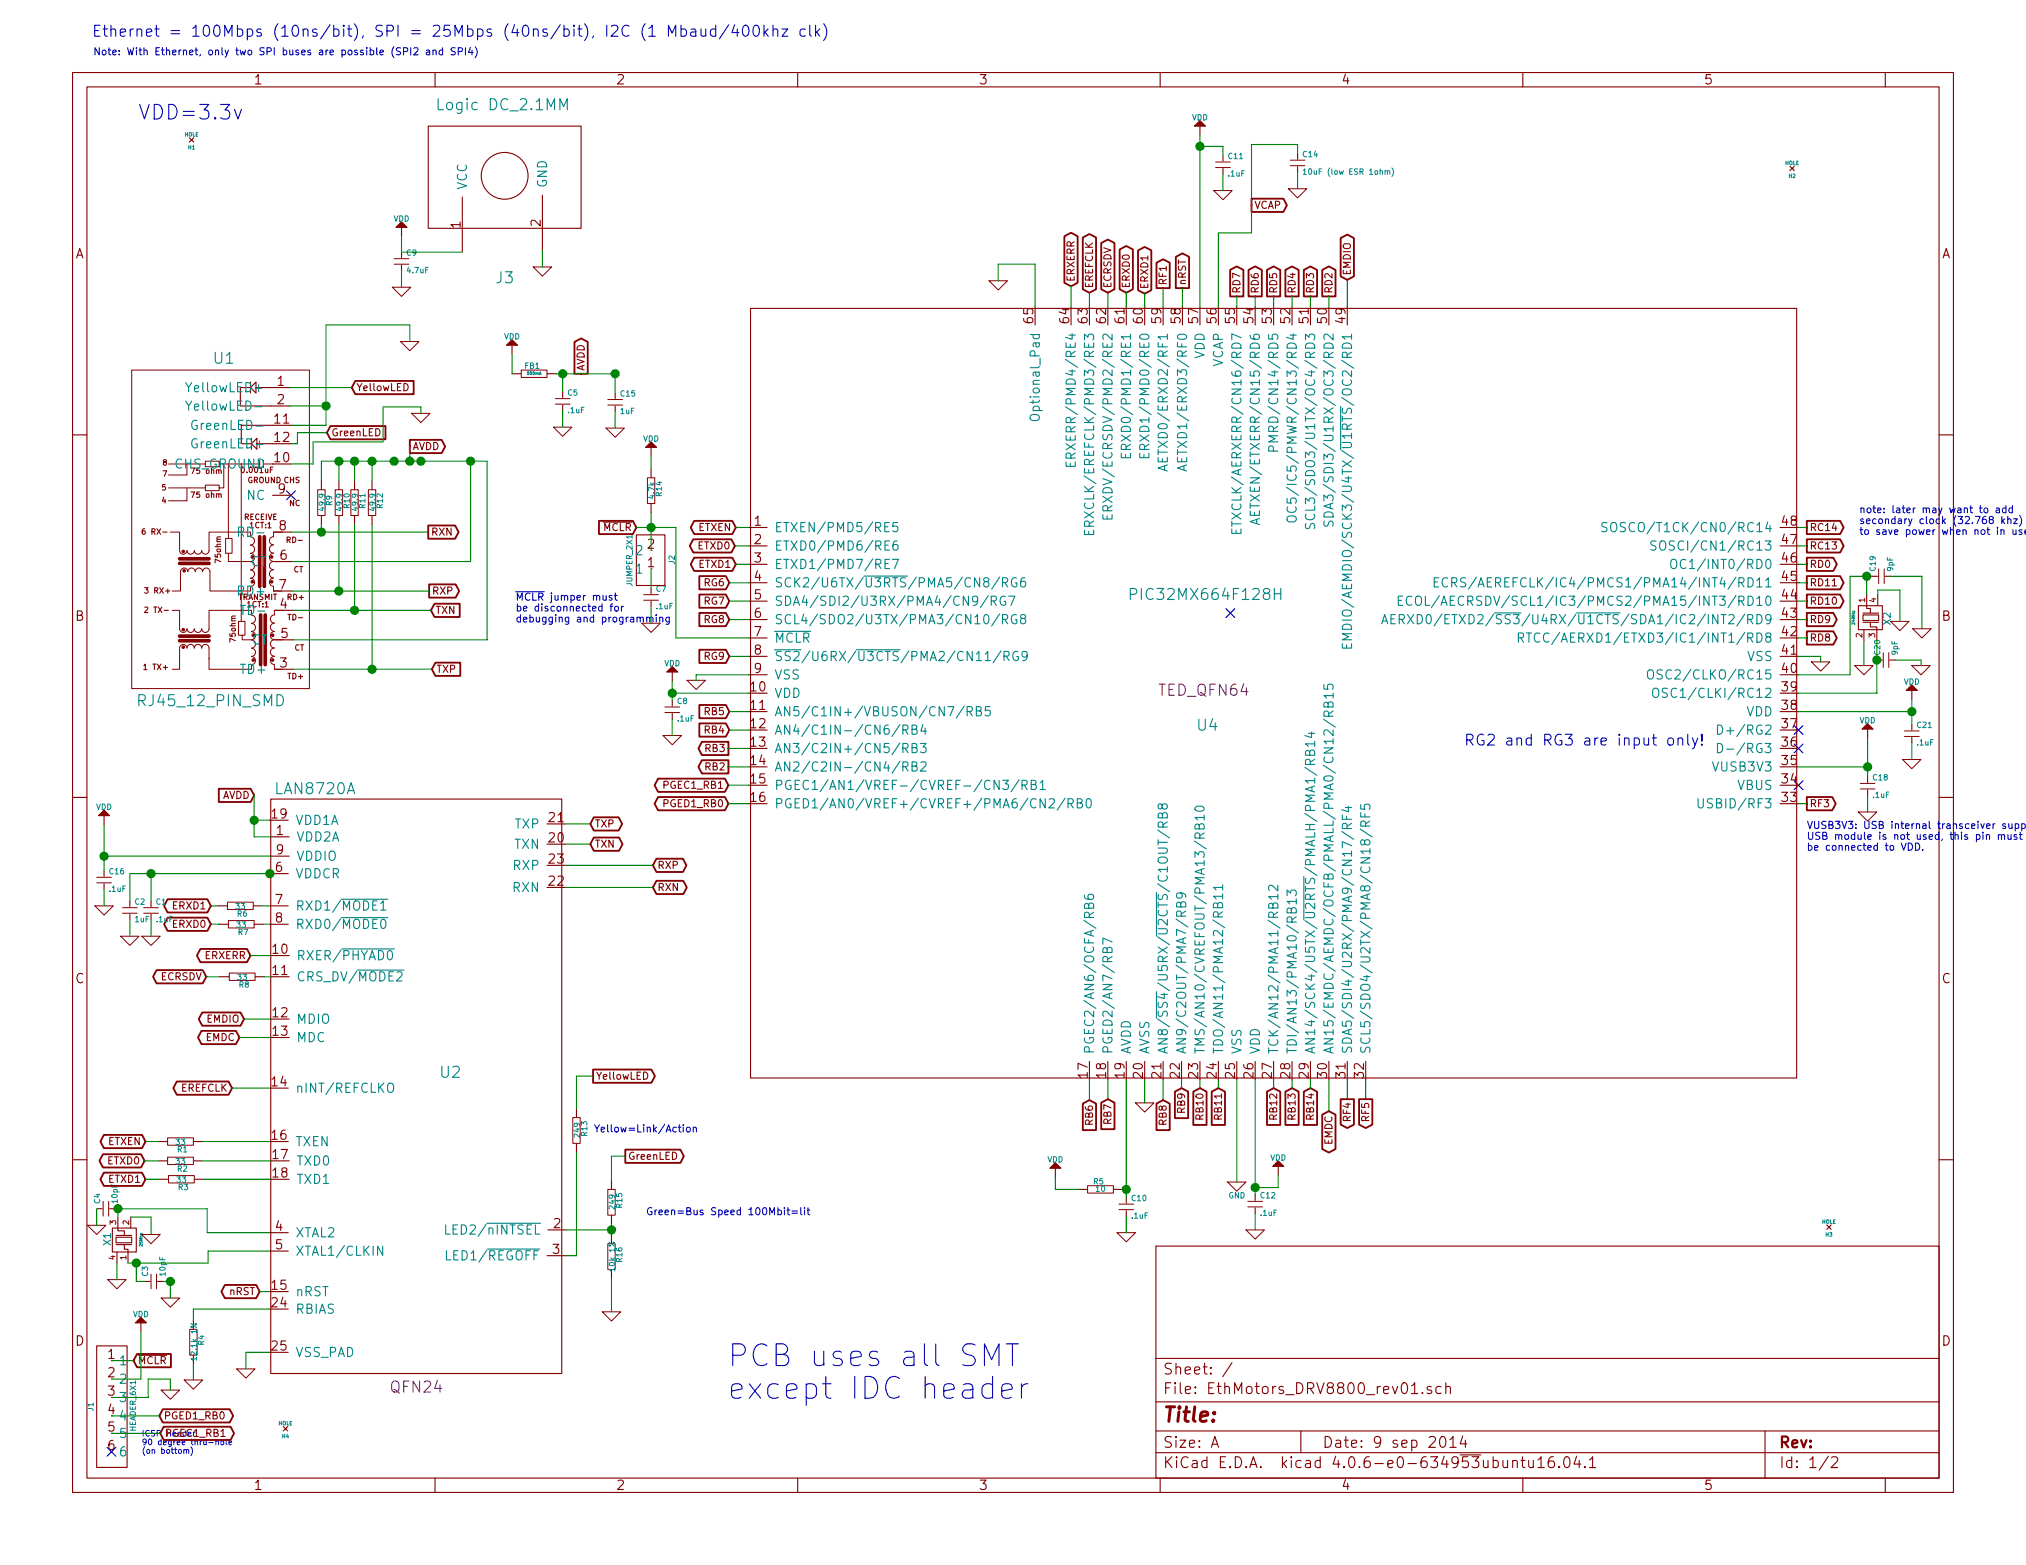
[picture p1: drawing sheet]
EESchema Schematic File Version 2
LIBS:EthMotors_DRV8800_rev01-rescue
LIBS:ted_capacitors
LIBS:ted_connectors
LIBS:TED_led
LIBS:ted_regulators
LIBS:ted_resistors
LIBS:ted_switches
LIBS:TED_transformer
LIBS:ted_transistor
LIBS:TED_zener
LIBS:ted_ic
LIBS:ted_inductors
LIBS:ted_crystals
LIBS:TED_holes
LIBS:power
LIBS:EthMotors_DRV8800_rev01-cache
EELAYER 25 0
EELAYER END
$Descr A 11000 8500
encoding utf-8
Sheet 1 2
Title ""
Date "9 sep 2014"
Rev ""
Comp ""
Comment1 ""
Comment2 ""
Comment3 ""
Comment4 ""
$EndDescr
Text Notes 500  200  0    60   ~ 0
Ethernet = 100Mbps (10ns/bit), SPI = 25Mbps (40ns/bit), I2C (1 Mbaud/400khz clk)
$Comp
L HEADER_6X1 J1
U 1 1
P 605 7640
F 0 "J1" H 605 7530 30  0000 C CNN
F 1 "HEADER_6X1" H 600 7760 30  0000 C CNN
F 2 "" H 605 7640 60  0000 C CNN
F 3 "" H 605 7640 60  0000 C CNN
	1    605  7640
	0    1    1    0   
$EndComp
Text Notes 770  7895 0    31   ~ 0
ICSP Header \n90 degree thru-hole\n(on bottom)
$Comp
L DC_2.1mm J3
U 1 1
P 2740 955
F 0 "J3" H 2740 405 60  0000 C CNN
F 1 "Logic DC_2.1MM" H 2730 1345 60  0000 C CNN
F 2 "TED_DC_2.1mm" H 2740 470 60  0001 C CNN
F 3 "" H 2740 955 60  0000 C CNN
F 4 "Jameco_GCD014A-R_or_Mouser_163_7620-E_or_163-2640-E(SMT)" H 2810 310 60  0001 C CNN "Field4"
	1    2740 955 
	1    0    0    -1  
$EndComp
Text Notes 3950 7600 0    118  ~ 0
PCB uses all SMT\nexcept IDC header
$Comp
L GND #PWR01
U 1 1
P 6715 6420
F 0 "#PWR01" H 6715 6495 30  0001 C CNN
F 1 "GND" H 6715 6350 30  0000 C CNN
F 2 "" H 6715 6420 60  0000 C CNN
F 3 "" H 6715 6420 60  0000 C CNN
	1    6715 6420
	1    0    0    -1  
$EndComp
$Comp
L C(small) C11
U 1 1
P 6640 895
F 0 "C11" H 6665 945 30  0000 L CNN
F 1 ".1uF" H 6665 850 30  0000 L CNN
F 2 "" H 6640 895 60  0000 C CNN
F 3 "" H 6640 895 60  0000 C CNN
	1    6640 895 
	1    0    0    -1  
$EndComp
$Comp
L C(small) C21
U 1 1
P 10380 3985
F 0 "C21" H 10405 4035 30  0000 L CNN
F 1 ".1uF" H 10405 3940 30  0000 L CNN
F 2 "" H 10380 3985 60  0000 C CNN
F 3 "" H 10380 3985 60  0000 C CNN
	1    10380 3985
	1    0    0    -1  
$EndComp
$Comp
L C(small) C12
U 1 1
P 6815 6540
F 0 "C12" H 6840 6590 30  0000 L CNN
F 1 ".1uF" H 6840 6495 30  0000 L CNN
F 2 "" H 6815 6540 60  0000 C CNN
F 3 "" H 6815 6540 60  0000 C CNN
	1    6815 6540
	1    0    0    -1  
$EndComp
$Comp
L C(small) C8
U 1 1
P 3650 3855
F 0 "C8" H 3675 3905 30  0000 L CNN
F 1 ".1uF" H 3675 3810 30  0000 L CNN
F 2 "" H 3650 3855 60  0000 C CNN
F 3 "" H 3650 3855 60  0000 C CNN
	1    3650 3855
	1    0    0    -1  
$EndComp
Text GLabel 1410 7015 0    39   BiDi ~ 0
nRST
$Comp
L C(small) C2
U 1 1
P 705 4945
F 0 "C2" H 730 4995 30  0000 L CNN
F 1 "1uF" H 730 4900 30  0000 L CNN
F 2 "" H 705 4945 60  0000 C CNN
F 3 "" H 705 4945 60  0000 C CNN
	1    705  4945
	1    0    0    -1  
$EndComp
$Comp
L C(small) C16
U 1 1
P 565 4780
F 0 "C16" H 590 4830 30  0000 L CNN
F 1 ".1uF" H 590 4735 30  0000 L CNN
F 2 "" H 565 4780 60  0000 C CNN
F 3 "" H 565 4780 60  0000 C CNN
	1    565  4780
	1    0    0    -1  
$EndComp
$Comp
L C(small) C4
U 1 1
P 575 6565
F 0 "C4" H 600 6615 30  0000 L CNN
F 1 "10pF" H 600 6520 30  0000 L CNN
F 2 "" H 575 6565 60  0000 C CNN
F 3 "" H 575 6565 60  0000 C CNN
	1    575  6565
	0    -1   -1   0   
$EndComp
$Comp
L C(small) C3
U 1 1
P 835 6960
F 0 "C3" H 860 7010 30  0000 L CNN
F 1 "10pF" H 860 6915 30  0000 L CNN
F 2 "" H 835 6960 60  0000 C CNN
F 3 "" H 835 6960 60  0000 C CNN
	1    835  6960
	0    -1   -1   0   
$EndComp
$Comp
L R_small R15
U 1 1
P 3320 6530
F 0 "R15" V 3360 6540 30  0000 C CNN
F 1 "249" V 3320 6530 30  0000 C CNN
F 2 "" H 3320 6530 60  0000 C CNN
F 3 "" H 3320 6530 60  0000 C CNN
	1    3320 6530
	1    0    0    -1  
$EndComp
$Comp
L R_small R13
U 1 1
P 3130 6140
F 0 "R13" V 3170 6150 30  0000 C CNN
F 1 "249" V 3130 6140 30  0000 C CNN
F 2 "" H 3130 6140 60  0000 C CNN
F 3 "" H 3130 6140 60  0000 C CNN
	1    3130 6140
	1    0    0    -1  
$EndComp
$Comp
L R_small R7
U 1 1
P 1310 5020
F 0 "R7" V 1350 5030 30  0000 C CNN
F 1 "33" V 1310 5020 30  0000 C CNN
F 2 "" H 1310 5020 60  0000 C CNN
F 3 "" H 1310 5020 60  0000 C CNN
	1    1310 5020
	0    1    1    0   
$EndComp
$Comp
L R_small R6
U 1 1
P 1305 4920
F 0 "R6" V 1345 4930 30  0000 C CNN
F 1 "33" V 1305 4920 30  0000 C CNN
F 2 "" H 1305 4920 60  0000 C CNN
F 3 "" H 1305 4920 60  0000 C CNN
	1    1305 4920
	0    1    1    0   
$EndComp
Text GLabel 1145 5020 0    39   BiDi ~ 0
ERXD0
Text GLabel 1145 4920 0    39   BiDi ~ 0
ERXD1
Text GLabel 1360 5190 0    39   BiDi ~ 0
ERXERR
$Comp
L R_small R16
U 1 1
P 3320 6825
F 0 "R16" V 3360 6835 30  0000 C CNN
F 1 "10k 1%" V 3320 6825 30  0000 C CNN
F 2 "" H 3320 6825 60  0000 C CNN
F 3 "" H 3320 6825 60  0000 C CNN
	1    3320 6825
	1    0    0    -1  
$EndComp
$Comp
L R_small R4
U 1 1
P 1050 7290
F 0 "R4" V 1090 7300 30  0000 C CNN
F 1 "12.1k 1%" V 1050 7290 30  0000 C CNN
F 2 "" H 1050 7290 60  0000 C CNN
F 3 "" H 1050 7290 60  0000 C CNN
	1    1050 7290
	1    0    0    -1  
$EndComp
$Comp
L ferrite_bead FB1
U 1 1
P 2900 2030
F 0 "FB1" V 2940 2040 30  0000 C CNN
F 1 "500mA" V 2900 2030 16  0000 C CNN
F 2 "" H 2900 2030 60  0000 C CNN
F 3 "" H 2900 2030 60  0000 C CNN
	1    2900 2030
	0    -1   -1   0   
$EndComp
Text GLabel 3545 4700 2    39   BiDi ~ 0
RXP
Text GLabel 3545 4820 2    39   BiDi ~ 0
RXN
Text GLabel 3205 4475 2    39   BiDi ~ 0
TXP
Text GLabel 3205 4585 2    39   BiDi ~ 0
TXN
Text GLabel 2345 3635 2    39   Input ~ 0
TXP
Text GLabel 2340 3315 2    39   Input ~ 0
TXN
Text GLabel 2330 3210 2    39   Output ~ 0
RXP
Text GLabel 2325 2890 2    39   Output ~ 0
RXN
$Comp
L R_small R12
U 1 1
P 2020 2730
F 0 "R12" V 2060 2740 30  0000 C CNN
F 1 "49.9" V 2020 2730 30  0000 C CNN
F 2 "" H 2020 2730 60  0000 C CNN
F 3 "" H 2020 2730 60  0000 C CNN
	1    2020 2730
	1    0    0    -1  
$EndComp
$Comp
L R_small R11
U 1 1
P 1925 2730
F 0 "R11" V 1965 2740 30  0000 C CNN
F 1 "49.9" V 1925 2730 30  0000 C CNN
F 2 "" H 1925 2730 60  0000 C CNN
F 3 "" H 1925 2730 60  0000 C CNN
	1    1925 2730
	1    0    0    -1  
$EndComp
$Comp
L R_small R10
U 1 1
P 1840 2730
F 0 "R10" V 1880 2740 30  0000 C CNN
F 1 "49.9" V 1840 2730 30  0000 C CNN
F 2 "" H 1840 2730 60  0000 C CNN
F 3 "" H 1840 2730 60  0000 C CNN
	1    1840 2730
	1    0    0    -1  
$EndComp
$Comp
L R_small R9
U 1 1
P 1745 2730
F 0 "R9" V 1785 2740 30  0000 C CNN
F 1 "49.9" V 1745 2730 30  0000 C CNN
F 2 "" H 1745 2730 60  0000 C CNN
F 3 "" H 1745 2730 60  0000 C CNN
	1    1745 2730
	1    0    0    -1  
$EndComp
$Comp
L C(small) C5
U 1 1
P 3055 2180
F 0 "C5" H 3080 2230 30  0000 L CNN
F 1 ".1uF" H 3080 2135 30  0000 L CNN
F 2 "" H 3055 2180 60  0000 C CNN
F 3 "" H 3055 2180 60  0000 C CNN
	1    3055 2180
	1    0    0    -1  
$EndComp
Text GLabel 2225 2425 2    39   Output ~ 0
AVDD
$Comp
L R_small R2
U 1 1
P 980 6305
F 0 "R2" V 1020 6315 30  0000 C CNN
F 1 "33" V 980 6305 30  0000 C CNN
F 2 "" H 980 6305 60  0000 C CNN
F 3 "" H 980 6305 60  0000 C CNN
	1    980  6305
	0    1    1    0   
$EndComp
$Comp
L R_small R1
U 1 1
P 980 6200
F 0 "R1" V 1020 6210 30  0000 C CNN
F 1 "33" V 980 6200 30  0000 C CNN
F 2 "" H 980 6200 60  0000 C CNN
F 3 "" H 980 6200 60  0000 C CNN
	1    980  6200
	0    1    1    0   
$EndComp
Text GLabel 785  6305 0    39   BiDi ~ 0
ETXD0
Text GLabel 790  6200 0    39   BiDi ~ 0
ETXEN
$Comp
L R_small R3
U 1 1
P 985 6405
F 0 "R3" V 1025 6415 30  0000 C CNN
F 1 "33" V 985 6405 30  0000 C CNN
F 2 "" H 985 6405 60  0000 C CNN
F 3 "" H 985 6405 60  0000 C CNN
	1    985  6405
	0    1    1    0   
$EndComp
Text GLabel 790  6405 0    39   BiDi ~ 0
ETXD1
Text GLabel 1260 5910 0    39   BiDi ~ 0
EREFCLK
Text GLabel 7215 6035 3    39   BiDi ~ 0
EMDC
Text GLabel 1300 5635 0    39   BiDi ~ 0
EMDC
Text GLabel 7315 1520 1    39   BiDi ~ 0
EMDIO
Text GLabel 1325 5535 0    39   BiDi ~ 0
EMDIO
$Comp
L R_small R8
U 1 1
P 1315 5305
F 0 "R8" V 1355 5315 30  0000 C CNN
F 1 "33" V 1315 5305 30  0000 C CNN
F 2 "" H 1315 5305 60  0000 C CNN
F 3 "" H 1315 5305 60  0000 C CNN
	1    1315 5305
	0    1    1    0   
$EndComp
Text GLabel 1120 5305 0    39   BiDi ~ 0
ECRSDV
Text GLabel 6015 1590 1    39   BiDi ~ 0
ECRSDV
Text GLabel 6115 1590 1    39   BiDi ~ 0
ERXD0
Text GLabel 6215 1595 1    39   BiDi ~ 0
ERXD1
Text GLabel 5815 1555 1    39   BiDi ~ 0
ERXERR
Text GLabel 3990 2965 0    39   BiDi ~ 0
ETXD0
Text GLabel 3995 2865 0    39   BiDi ~ 0
ETXEN
Text GLabel 3995 3065 0    39   BiDi ~ 0
ETXD1
Text GLabel 5915 1590 1    39   BiDi ~ 0
EREFCLK
Text GLabel 6420 1565 1    39   Output ~ 0
nRST
$Comp
L R_small R14
U 1 1
P 3535 2665
F 0 "R14" V 3575 2675 30  0000 C CNN
F 1 "4.7k" V 3535 2665 30  0000 C CNN
F 2 "" H 3535 2665 60  0000 C CNN
F 3 "" H 3535 2665 60  0000 C CNN
	1    3535 2665
	1    0    0    -1  
$EndComp
Text GLabel 3455 2865 0    39   Input ~ 0
~MCLR~
Text GLabel 725  7390 2    39   Input ~ 0
~MCLR~
Text GLabel 3955 4365 0    39   BiDi ~ 0
PGED1_RB0
Text Notes 2600 300  2    39   ~ 0
Note: With Ethernet, only two SPI buses are possible (SPI2 and SPI4)
$Comp
L C(small) C18
U 1 1
P 10140 4270
F 0 "C18" H 10165 4320 30  0000 L CNN
F 1 ".1uF" H 10165 4225 30  0000 L CNN
F 2 "" H 10140 4270 60  0000 C CNN
F 3 "" H 10140 4270 60  0000 C CNN
	1    10140 4270
	1    0    0    -1  
$EndComp
$Comp
L C(small) C19
U 1 1
P 10215 3130
F 0 "C19" H 10240 3180 30  0000 L CNN
F 1 "9pF" H 10240 3085 30  0000 L CNN
F 2 "" H 10215 3130 60  0000 C CNN
F 3 "" H 10215 3130 60  0000 C CNN
	1    10215 3130
	0    -1   -1   0   
$EndComp
$Comp
L C(small) C20
U 1 1
P 10240 3585
F 0 "C20" H 10265 3635 30  0000 L CNN
F 1 "9pF" H 10265 3540 30  0000 L CNN
F 2 "" H 10240 3585 60  0000 C CNN
F 3 "" H 10240 3585 60  0000 C CNN
	1    10240 3585
	0    -1   -1   0   
$EndComp
Text Notes 10095 2905 0    39   ~ 0
note: later may want to add \nsecondary clock (32.768 khz) \nto save power when not in use
$Comp
L C(small) C14
U 1 1
P 7045 885
F 0 "C14" H 7070 935 30  0000 L CNN
F 1 "10uF (low ESR 1ohm)" H 7070 840 30  0000 L CNN
F 2 "" H 7045 885 60  0000 C CNN
F 3 "" H 7045 885 60  0000 C CNN
	1    7045 885 
	1    0    0    -1  
$EndComp
$Comp
L C(small) C9
U 1 1
P 2180 1420
F 0 "C9" H 2205 1470 30  0000 L CNN
F 1 "4.7uF" H 2205 1375 30  0000 L CNN
F 2 "" H 2180 1420 60  0000 C CNN
F 3 "" H 2180 1420 60  0000 C CNN
	1    2180 1420
	1    0    0    -1  
$EndComp
Text Notes 9810 4620 0    39   ~ 0
VUSB3V3: USB internal transceiver supply. If the\nUSB module is not used, this pin must\nbe connected to VDD.
$Comp
L C(small) C10
U 1 1
P 6115 6555
F 0 "C10" H 6140 6605 30  0000 L CNN
F 1 ".1uF" H 6140 6510 30  0000 L CNN
F 2 "" H 6115 6555 60  0000 C CNN
F 3 "" H 6115 6555 60  0000 C CNN
	1    6115 6555
	1    0    0    -1  
$EndComp
NoConn ~ 1580 2690
NoConn ~ 605  7885
Text GLabel 3955 4065 0    39   Output ~ 0
RB3
Text GLabel 3960 3965 0    39   Input ~ 0
RB4
Text GLabel 6315 5975 3    39   Input ~ 0
RB8
Text GLabel 6015 5970 3    39   Input ~ 0
RB7
Text GLabel 5915 5975 3    39   Input ~ 0
RB6
Text GLabel 9810 3365 2    39   Output ~ 0
RD9
Text GLabel 1910 2105 2    39   Input ~ 0
YellowLED
Text GLabel 1775 2350 2    39   Input ~ 0
GreenLED
Text GLabel 3220 5845 2    39   Output ~ 0
YellowLED
Text GLabel 3395 6280 2    39   Output ~ 0
GreenLED
Text Notes 3790 6150 2    39   ~ 0
Yellow=Link/Action
Text Notes 4400 6600 2    39   ~ 0
Green=Bus Speed 100Mbit=lit
Text GLabel 9810 3265 2    39   Output ~ 0
RD10
Text GLabel 7215 1610 1    39   Output ~ 0
RD2
Text GLabel 7115 1610 1    39   Output ~ 0
RD3
NoConn ~ 9765 4265
$Comp
L RJ45_12_PIN_SMD U1
U 1 1
P 1210 3050
F 0 "U1" H 1205 1950 60  0000 C CNN
F 1 "RJ45_12_PIN_SMD" H 1275 3810 60  0000 C CNN
F 2 "" H 1210 3050 60  0000 C CNN
F 3 "" H 1210 3050 60  0000 C CNN
	1    1210 3050
	-1   0    0    1   
$EndComp
$Comp
L C(small) C15
U 1 1
P 3340 2185
F 0 "C15" H 3365 2235 30  0000 L CNN
F 1 "1uF" H 3365 2140 30  0000 L CNN
F 2 "" H 3340 2185 60  0000 C CNN
F 3 "" H 3340 2185 60  0000 C CNN
	1    3340 2185
	1    0    0    -1  
$EndComp
Text GLabel 1380 4320 0    39   Input ~ 0
AVDD
$Comp
L C(small) C1
U 1 1
P 820 4945
F 0 "C1" H 845 4995 30  0000 L CNN
F 1 ".1uF" H 845 4900 30  0000 L CNN
F 2 "" H 820 4945 60  0000 C CNN
F 3 "" H 820 4945 60  0000 C CNN
	1    820  4945
	1    0    0    -1  
$EndComp
NoConn ~ 6680 3330
$Comp
L PIC32MX664F128H U4
U 1 1
P 6565 3615
F 0 "U4" H 6555 3295 60  0000 C CNN
F 1 "PIC32MX664F128H" H 6545 4005 60  0000 C CNN
F 2 "TED_QFN64" H 6535 3485 60  0000 C CNN
F 3 "" H 6565 3615 60  0000 C CNN
	1    6565 3615
	1    0    0    -1  
$EndComp
$Comp
L HOLE H1
U 1 1
P 1040 760
F 0 "H1" H 1040 720 20  0000 C CNN
F 1 "HOLE" H 1040 790 20  0000 C CNN
F 2 "" H 1040 760 60  0000 C CNN
F 3 "" H 1040 760 60  0000 C CNN
	1    1040 760 
	1    0    0    -1  
$EndComp
$Comp
L HOLE H2
U 1 1
P 9730 915
F 0 "H2" H 9730 875 20  0000 C CNN
F 1 "HOLE" H 9730 945 20  0000 C CNN
F 2 "" H 9730 915 60  0000 C CNN
F 3 "" H 9730 915 60  0000 C CNN
	1    9730 915 
	1    0    0    -1  
$EndComp
$Comp
L HOLE H4
U 1 1
P 1550 7760
F 0 "H4" H 1550 7720 20  0000 C CNN
F 1 "HOLE" H 1550 7790 20  0000 C CNN
F 2 "" H 1550 7760 60  0000 C CNN
F 3 "" H 1550 7760 60  0000 C CNN
	1    1550 7760
	1    0    0    -1  
$EndComp
$Sheet
S 11305 -20  1050 900 
U 53653CA6
F0 "EthAccellTouch_rev01_page2" 50
F1 "EthAccellTouch_rev01_page2.sch" 50
$EndSheet
Text GLabel 7415 5970 3    39   Output ~ 0
RF5
Text Notes 750  650  0    79   ~ 0
VDD=3.3v
Text GLabel 9810 3165 2    39   Output ~ 0
RD11
Text GLabel 9810 3465 2    39   Output ~ 0
RD8
Text GLabel 9810 4365 2    39   Output ~ 0
RF3
Text GLabel 7015 5910 3    39   Input ~ 0
RB13
Text GLabel 7115 5910 3    39   Input ~ 0
RB14
Text GLabel 7015 1610 1    39   Output ~ 0
RD4
Text GLabel 6915 1610 1    39   Output ~ 0
RD5
Text GLabel 6815 1610 1    39   Output ~ 0
RD6
Text GLabel 6715 1610 1    39   Output ~ 0
RD7
Text GLabel 865  7690 2    39   BiDi ~ 0
PGED1_RB0
Text GLabel 870  7785 2    39   BiDi ~ 0
PGEC1_RB1
$Comp
L CRYSTAL_W_2GND X2
U 1 1
P 10155 3355
F 0 "X2" H 10160 3450 39  0000 C CNN
F 1 "24MHz" H 10155 3265 16  0000 C CNN
F 2 "" H 10155 3355 60  0000 C CNN
F 3 "" H 10155 3355 60  0000 C CNN
	1    10155 3355
	0    1    1    0   
$EndComp
$Comp
L CRYSTAL_W_2GND X1
U 1 1
P 675 6735
F 0 "X1" H 680 6830 39  0000 C CNN
F 1 "25Mhz" H 675 6645 16  0000 C CNN
F 2 "" H 675 6735 60  0000 C CNN
F 3 "" H 675 6735 60  0000 C CNN
	1    675  6735
	0    -1   -1   0   
$EndComp
Text GLabel 6795 1115 2    39   Output ~ 0
VCAP
Text Notes 7950 4050 0    59   ~ 0
RG2 and RG3 are input only!
NoConn ~ 9765 3965
NoConn ~ 9765 4065
Text GLabel 6515 5910 3    39   Input ~ 0
RB10
Text GLabel 6615 5910 3    39   Input ~ 0
RB11
Text GLabel 6415 5910 3    39   Input ~ 0
RB9
Text GLabel 6915 5910 3    39   Input ~ 0
RB12
Text GLabel 3955 4265 0    39   BiDi ~ 0
PGEC1_RB1
Text GLabel 3960 3865 0    39   Input ~ 0
RB5
$Comp
L R_small R5
U 1 1
P 5975 6460
F 0 "R5" V 6015 6470 30  0000 C CNN
F 1 "10" V 5975 6460 30  0000 C CNN
F 2 "" H 5975 6460 60  0000 C CNN
F 3 "" H 5975 6460 60  0000 C CNN
	1    5975 6460
	0    -1   -1   0   
$EndComp
Text Notes 2800 3380 0    39   ~ 0
~MCLR~ jumper must \nbe disconnected for \ndebugging and programming
$Comp
L C(small) C7
U 1 1
P 3535 3245
F 0 "C7" H 3560 3295 30  0000 L CNN
F 1 ".1uF" H 3560 3200 30  0000 L CNN
F 2 "" H 3535 3245 60  0000 C CNN
F 3 "" H 3535 3245 60  0000 C CNN
	1    3535 3245
	1    0    0    -1  
$EndComp
$Comp
L JUMPER_2X1 J2
U 1 1
P 3535 3040
F 0 "J2" H 3535 2930 30  0000 C CNN
F 1 "JUMPER_2X1" H 3530 3160 30  0000 C CNN
F 2 "" H 3535 3040 60  0000 C CNN
F 3 "" H 3535 3040 60  0000 C CNN
	1    3535 3040
	0    -1   -1   0   
$EndComp
Text GLabel 7315 5970 3    39   Output ~ 0
RF4
Text GLabel 6315 1565 1    39   Output ~ 0
RF1
Text GLabel 9810 3065 2    39   Output ~ 0
RD0
Text GLabel 9810 2965 2    39   Output ~ 0
RC13
Text GLabel 9810 2865 2    39   Output ~ 0
RC14
Text GLabel 3955 4165 0    39   Output ~ 0
RB2
Text GLabel 3960 3265 0    39   Input ~ 0
RG7
Text GLabel 3960 3165 0    39   Input ~ 0
RG6
Text GLabel 3960 3365 0    39   Input ~ 0
RG8
Text GLabel 3960 3565 0    39   Input ~ 0
RG9
$Comp
L GND #PWR02
U 1 1
P 7045 1025
F 0 "#PWR02" H 7045 1025 30  0001 C CNN
F 1 "GND" H 7045 955 30  0001 C CNN
F 2 "" H 7045 1025 60  0000 C CNN
F 3 "" H 7045 1025 60  0000 C CNN
	1    7045 1025
	1    0    0    -1  
$EndComp
$Comp
L GND #PWR03
U 1 1
P 6640 1035
F 0 "#PWR03" H 6640 1035 30  0001 C CNN
F 1 "GND" H 6640 965 30  0001 C CNN
F 2 "" H 6640 1035 60  0000 C CNN
F 3 "" H 6640 1035 60  0000 C CNN
	1    6640 1035
	1    0    0    -1  
$EndComp
$Comp
L GND #PWR04
U 1 1
P 5420 1525
F 0 "#PWR04" H 5420 1525 30  0001 C CNN
F 1 "GND" H 5420 1455 30  0001 C CNN
F 2 "" H 5420 1525 60  0000 C CNN
F 3 "" H 5420 1525 60  0000 C CNN
	1    5420 1525
	1    0    0    -1  
$EndComp
$Comp
L GND #PWR05
U 1 1
P 10140 4410
F 0 "#PWR05" H 10140 4410 30  0001 C CNN
F 1 "GND" H 10140 4340 30  0001 C CNN
F 2 "" H 10140 4410 60  0000 C CNN
F 3 "" H 10140 4410 60  0000 C CNN
	1    10140 4410
	1    0    0    -1  
$EndComp
$Comp
L GND #PWR06
U 1 1
P 3340 2325
F 0 "#PWR06" H 3340 2325 30  0001 C CNN
F 1 "GND" H 3340 2255 30  0001 C CNN
F 2 "" H 3340 2325 60  0000 C CNN
F 3 "" H 3340 2325 60  0000 C CNN
	1    3340 2325
	1    0    0    -1  
$EndComp
$Comp
L GND #PWR07
U 1 1
P 3055 2320
F 0 "#PWR07" H 3055 2320 30  0001 C CNN
F 1 "GND" H 3055 2250 30  0001 C CNN
F 2 "" H 3055 2320 60  0000 C CNN
F 3 "" H 3055 2320 60  0000 C CNN
	1    3055 2320
	1    0    0    -1  
$EndComp
$Comp
L GND #PWR08
U 1 1
P 2945 1450
F 0 "#PWR08" H 2945 1450 30  0001 C CNN
F 1 "GND" H 2945 1380 30  0001 C CNN
F 2 "" H 2945 1450 60  0000 C CNN
F 3 "" H 2945 1450 60  0000 C CNN
	1    2945 1450
	1    0    0    -1  
$EndComp
$Comp
L GND #PWR09
U 1 1
P 2180 1560
F 0 "#PWR09" H 2180 1560 30  0001 C CNN
F 1 "GND" H 2180 1490 30  0001 C CNN
F 2 "" H 2180 1560 60  0000 C CNN
F 3 "" H 2180 1560 60  0000 C CNN
	1    2180 1560
	1    0    0    -1  
$EndComp
$Comp
L GND #PWR010
U 1 1
P 2225 1855
F 0 "#PWR010" H 2225 1855 30  0001 C CNN
F 1 "GND" H 2225 1785 30  0001 C CNN
F 2 "" H 2225 1855 60  0000 C CNN
F 3 "" H 2225 1855 60  0000 C CNN
	1    2225 1855
	1    0    0    -1  
$EndComp
$Comp
L GND #PWR011
U 1 1
P 3780 3695
F 0 "#PWR011" H 3780 3695 30  0001 C CNN
F 1 "GND" H 3780 3625 30  0001 C CNN
F 2 "" H 3780 3695 60  0000 C CNN
F 3 "" H 3780 3695 60  0000 C CNN
	1    3780 3695
	1    0    0    -1  
$EndComp
$Comp
L GND #PWR012
U 1 1
P 3650 3995
F 0 "#PWR012" H 3650 3995 30  0001 C CNN
F 1 "GND" H 3650 3925 30  0001 C CNN
F 2 "" H 3650 3995 60  0000 C CNN
F 3 "" H 3650 3995 60  0000 C CNN
	1    3650 3995
	1    0    0    -1  
$EndComp
$Comp
L GND #PWR013
U 1 1
P 3535 3385
F 0 "#PWR013" H 3535 3385 30  0001 C CNN
F 1 "GND" H 3535 3315 30  0001 C CNN
F 2 "" H 3535 3385 60  0000 C CNN
F 3 "" H 3535 3385 60  0000 C CNN
	1    3535 3385
	1    0    0    -1  
$EndComp
$Comp
L GND #PWR014
U 1 1
P 2285 2245
F 0 "#PWR014" H 2285 2245 30  0001 C CNN
F 1 "GND" H 2285 2175 30  0001 C CNN
F 2 "" H 2285 2245 60  0000 C CNN
F 3 "" H 2285 2245 60  0000 C CNN
	1    2285 2245
	1    0    0    -1  
$EndComp
$Comp
L GND #PWR015
U 1 1
P 565 4920
F 0 "#PWR015" H 565 4920 30  0001 C CNN
F 1 "GND" H 565 4850 30  0001 C CNN
F 2 "" H 565 4920 60  0000 C CNN
F 3 "" H 565 4920 60  0000 C CNN
	1    565  4920
	1    0    0    -1  
$EndComp
$Comp
L GND #PWR016
U 1 1
P 705 5085
F 0 "#PWR016" H 705 5085 30  0001 C CNN
F 1 "GND" H 705 5015 30  0001 C CNN
F 2 "" H 705 5085 60  0000 C CNN
F 3 "" H 705 5085 60  0000 C CNN
	1    705  5085
	1    0    0    -1  
$EndComp
$Comp
L GND #PWR017
U 1 1
P 820 5085
F 0 "#PWR017" H 820 5085 30  0001 C CNN
F 1 "GND" H 820 5015 30  0001 C CNN
F 2 "" H 820 5085 60  0000 C CNN
F 3 "" H 820 5085 60  0000 C CNN
	1    820  5085
	1    0    0    -1  
$EndComp
$Comp
L GND #PWR018
U 1 1
P 525 6655
F 0 "#PWR018" H 525 6655 30  0001 C CNN
F 1 "GND" H 525 6585 30  0001 C CNN
F 2 "" H 525 6655 60  0000 C CNN
F 3 "" H 525 6655 60  0000 C CNN
	1    525  6655
	1    0    0    -1  
$EndComp
$Comp
L GND #PWR019
U 1 1
P 820 6705
F 0 "#PWR019" H 820 6705 30  0001 C CNN
F 1 "GND" H 820 6635 30  0001 C CNN
F 2 "" H 820 6705 60  0000 C CNN
F 3 "" H 820 6705 60  0000 C CNN
	1    820  6705
	1    0    0    -1  
$EndComp
$Comp
L GND #PWR020
U 1 1
P 635 6950
F 0 "#PWR020" H 635 6950 30  0001 C CNN
F 1 "GND" H 635 6880 30  0001 C CNN
F 2 "" H 635 6950 60  0000 C CNN
F 3 "" H 635 6950 60  0000 C CNN
	1    635  6950
	1    0    0    -1  
$EndComp
$Comp
L GND #PWR021
U 1 1
P 925 7050
F 0 "#PWR021" H 925 7050 30  0001 C CNN
F 1 "GND" H 925 6980 30  0001 C CNN
F 2 "" H 925 7050 60  0000 C CNN
F 3 "" H 925 7050 60  0000 C CNN
	1    925  7050
	1    0    0    -1  
$EndComp
$Comp
L GND #PWR022
U 1 1
P 1335 7435
F 0 "#PWR022" H 1335 7435 30  0001 C CNN
F 1 "GND" H 1335 7365 30  0001 C CNN
F 2 "" H 1335 7435 60  0000 C CNN
F 3 "" H 1335 7435 60  0000 C CNN
	1    1335 7435
	1    0    0    -1  
$EndComp
$Comp
L GND #PWR023
U 1 1
P 1050 7495
F 0 "#PWR023" H 1050 7495 30  0001 C CNN
F 1 "GND" H 1050 7425 30  0001 C CNN
F 2 "" H 1050 7495 60  0000 C CNN
F 3 "" H 1050 7495 60  0000 C CNN
	1    1050 7495
	1    0    0    -1  
$EndComp
$Comp
L GND #PWR024
U 1 1
P 925 7550
F 0 "#PWR024" H 925 7550 30  0001 C CNN
F 1 "GND" H 925 7480 30  0001 C CNN
F 2 "" H 925 7550 60  0000 C CNN
F 3 "" H 925 7550 60  0000 C CNN
	1    925  7550
	1    0    0    -1  
$EndComp
$Comp
L GND #PWR025
U 1 1
P 3320 7125
F 0 "#PWR025" H 3320 7125 30  0001 C CNN
F 1 "GND" H 3320 7055 30  0001 C CNN
F 2 "" H 3320 7125 60  0000 C CNN
F 3 "" H 3320 7125 60  0000 C CNN
	1    3320 7125
	1    0    0    -1  
$EndComp
$Comp
L GND #PWR026
U 1 1
P 6115 6695
F 0 "#PWR026" H 6115 6695 30  0001 C CNN
F 1 "GND" H 6115 6625 30  0001 C CNN
F 2 "" H 6115 6695 60  0000 C CNN
F 3 "" H 6115 6695 60  0000 C CNN
	1    6115 6695
	1    0    0    -1  
$EndComp
$Comp
L GND #PWR027
U 1 1
P 6815 6680
F 0 "#PWR027" H 6815 6680 30  0001 C CNN
F 1 "GND" H 6815 6610 30  0001 C CNN
F 2 "" H 6815 6680 60  0000 C CNN
F 3 "" H 6815 6680 60  0000 C CNN
	1    6815 6680
	1    0    0    -1  
$EndComp
$Comp
L GND #PWR028
U 1 1
P 6215 5990
F 0 "#PWR028" H 6215 5990 30  0001 C CNN
F 1 "GND" H 6215 5920 30  0001 C CNN
F 2 "" H 6215 5990 60  0000 C CNN
F 3 "" H 6215 5990 60  0000 C CNN
	1    6215 5990
	1    0    0    -1  
$EndComp
$Comp
L GND #PWR029
U 1 1
P 10380 4125
F 0 "#PWR029" H 10380 4125 30  0001 C CNN
F 1 "GND" H 10380 4055 30  0001 C CNN
F 2 "" H 10380 4125 60  0000 C CNN
F 3 "" H 10380 4125 60  0000 C CNN
	1    10380 4125
	1    0    0    -1  
$EndComp
$Comp
L GND #PWR030
U 1 1
P 9885 3595
F 0 "#PWR030" H 9885 3595 30  0001 C CNN
F 1 "GND" H 9885 3525 30  0001 C CNN
F 2 "" H 9885 3595 60  0000 C CNN
F 3 "" H 9885 3595 60  0000 C CNN
	1    9885 3595
	1    0    0    -1  
$EndComp
$Comp
L GND #PWR031
U 1 1
P 10120 3615
F 0 "#PWR031" H 10120 3615 30  0001 C CNN
F 1 "GND" H 10120 3545 30  0001 C CNN
F 2 "" H 10120 3615 60  0000 C CNN
F 3 "" H 10120 3615 60  0000 C CNN
	1    10120 3615
	1    0    0    -1  
$EndComp
$Comp
L GND #PWR032
U 1 1
P 10430 3615
F 0 "#PWR032" H 10430 3615 30  0001 C CNN
F 1 "GND" H 10430 3545 30  0001 C CNN
F 2 "" H 10430 3615 60  0000 C CNN
F 3 "" H 10430 3615 60  0000 C CNN
	1    10430 3615
	1    0    0    -1  
$EndComp
$Comp
L GND #PWR033
U 1 1
P 10435 3415
F 0 "#PWR033" H 10435 3415 30  0001 C CNN
F 1 "GND" H 10435 3345 30  0001 C CNN
F 2 "" H 10435 3415 60  0000 C CNN
F 3 "" H 10435 3415 60  0000 C CNN
	1    10435 3415
	1    0    0    -1  
$EndComp
$Comp
L GND #PWR034
U 1 1
P 10315 3375
F 0 "#PWR034" H 10315 3375 30  0001 C CNN
F 1 "GND" H 10315 3305 30  0001 C CNN
F 2 "" H 10315 3375 60  0000 C CNN
F 3 "" H 10315 3375 60  0000 C CNN
	1    10315 3375
	1    0    0    -1  
$EndComp
Text GLabel 3155 2030 1    39   Output ~ 0
AVDD
$Comp
L LAN8720A U2
U 1 1
P 2260 5980
F 0 "U2" H 2445 6140 60  0000 C CNN
F 1 "LAN8720A" H 1710 7680 60  0000 C CNN
F 2 "QFN24" H 2260 4430 60  0000 C CNN
F 3 "" H -330 5180 60  0000 C CNN
	1    2260 5980
	1    0    0    -1  
$EndComp
$Comp
L VDD #PWR035
U 1 1
P 2180 1285
F 0 "#PWR035" H 2180 1235 20  0001 C CNN
F 1 "VDD" H 2180 1385 30  0000 C CNN
F 2 "~" H 2180 1285 60  0000 C CNN
F 3 "~" H 2180 1285 60  0000 C CNN
	1    2180 1285
	1    0    0    -1  
$EndComp
$Comp
L VDD #PWR036
U 1 1
P 2780 1925
F 0 "#PWR036" H 2780 1875 20  0001 C CNN
F 1 "VDD" H 2780 2025 30  0000 C CNN
F 2 "~" H 2780 1925 60  0000 C CNN
F 3 "~" H 2780 1925 60  0000 C CNN
	1    2780 1925
	1    0    0    -1  
$EndComp
$Comp
L VDD #PWR037
U 1 1
P 3535 2480
F 0 "#PWR037" H 3535 2430 20  0001 C CNN
F 1 "VDD" H 3535 2580 30  0000 C CNN
F 2 "~" H 3535 2480 60  0000 C CNN
F 3 "~" H 3535 2480 60  0000 C CNN
	1    3535 2480
	1    0    0    -1  
$EndComp
$Comp
L VDD #PWR038
U 1 1
P 3650 3700
F 0 "#PWR038" H 3650 3650 20  0001 C CNN
F 1 "VDD" H 3650 3800 30  0000 C CNN
F 2 "~" H 3650 3700 60  0000 C CNN
F 3 "~" H 3650 3700 60  0000 C CNN
	1    3650 3700
	1    0    0    -1  
$EndComp
$Comp
L VDD #PWR039
U 1 1
P 565 4480
F 0 "#PWR039" H 565 4430 20  0001 C CNN
F 1 "VDD" H 565 4580 30  0000 C CNN
F 2 "~" H 565 4480 60  0000 C CNN
F 3 "~" H 565 4480 60  0000 C CNN
	1    565  4480
	1    0    0    -1  
$EndComp
$Comp
L VDD #PWR040
U 1 1
P 765 7235
F 0 "#PWR040" H 765 7185 20  0001 C CNN
F 1 "VDD" H 765 7335 30  0000 C CNN
F 2 "~" H 765 7235 60  0000 C CNN
F 3 "~" H 765 7235 60  0000 C CNN
	1    765  7235
	1    0    0    -1  
$EndComp
$Comp
L VDD #PWR041
U 1 1
P 5730 6395
F 0 "#PWR041" H 5730 6345 20  0001 C CNN
F 1 "VDD" H 5730 6495 30  0000 C CNN
F 2 "~" H 5730 6395 60  0000 C CNN
F 3 "~" H 5730 6395 60  0000 C CNN
	1    5730 6395
	1    0    0    -1  
$EndComp
$Comp
L VDD #PWR042
U 1 1
P 6940 6385
F 0 "#PWR042" H 6940 6335 20  0001 C CNN
F 1 "VDD" H 6940 6485 30  0000 C CNN
F 2 "~" H 6940 6385 60  0000 C CNN
F 3 "~" H 6940 6385 60  0000 C CNN
	1    6940 6385
	1    0    0    -1  
$EndComp
$Comp
L VDD #PWR043
U 1 1
P 6515 735
F 0 "#PWR043" H 6515 685 20  0001 C CNN
F 1 "VDD" H 6515 835 30  0000 C CNN
F 2 "~" H 6515 735 60  0000 C CNN
F 3 "~" H 6515 735 60  0000 C CNN
	1    6515 735 
	1    0    0    -1  
$EndComp
$Comp
L VDD #PWR044
U 1 1
P 10380 3800
F 0 "#PWR044" H 10380 3750 20  0001 C CNN
F 1 "VDD" H 10380 3900 30  0000 C CNN
F 2 "~" H 10380 3800 60  0000 C CNN
F 3 "~" H 10380 3800 60  0000 C CNN
	1    10380 3800
	1    0    0    -1  
$EndComp
$Comp
L VDD #PWR045
U 1 1
P 10140 4010
F 0 "#PWR045" H 10140 3960 20  0001 C CNN
F 1 "VDD" H 10140 4110 30  0000 C CNN
F 2 "~" H 10140 4010 60  0000 C CNN
F 3 "~" H 10140 4010 60  0000 C CNN
	1    10140 4010
	1    0    0    -1  
$EndComp
Wire Wire Line
	4065 3965 3960 3965
Wire Wire Line
	6315 5865 6315 5975
Wire Wire Line
	4065 4065 3955 4065
Wire Wire Line
	2945 1360 2945 1450
Wire Wire Line
	605  7690 865  7690
Wire Wire Line
	2285 2210 2080 2210
Wire Wire Line
	2285 2210 2285 2245
Wire Wire Line
	6115 6605 6115 6695
Wire Wire Line
	6115 5865 6115 6505
Wire Wire Line
	5730 6460 5730 6395
Wire Wire Line
	5855 6460 5730 6460
Wire Wire Line
	6215 5865 6215 5990
Wire Wire Line
	2180 1470 2180 1560
Wire Wire Line
	6795 1265 6795 785 
Wire Wire Line
	6615 1265 6795 1265
Wire Wire Line
	6615 1665 6615 1265
Wire Wire Line
	7045 785  7045 835 
Wire Wire Line
	7045 935  7045 1025
Wire Wire Line
	6795 785  7045 785 
Wire Wire Line
	9885 3565 9885 3595
Wire Wire Line
	10045 3665 9765 3665
Wire Wire Line
	10045 3130 10045 3665
Connection ~ 10190 3585
Wire Wire Line
	10190 3765 9765 3765
Wire Wire Line
	10435 3130 10435 3415
Wire Wire Line
	10190 3480 10190 3765
Wire Wire Line
	10430 3585 10430 3615
Wire Wire Line
	10290 3585 10430 3585
Wire Wire Line
	10140 4320 10140 4410
Wire Wire Line
	10140 4010 10140 4220
Wire Wire Line
	4065 4365 3955 4365
Wire Wire Line
	805  7490 925  7490
Wire Wire Line
	805  7590 805  7490
Wire Wire Line
	605  7590 805  7590
Wire Wire Line
	605  7785 870  7785
Wire Wire Line
	765  7490 605  7490
Wire Wire Line
	925  7490 925  7550
Wire Wire Line
	765  7235 765  7490
Wire Wire Line
	605  7390 725  7390
Connection ~ 3535 2865
Wire Wire Line
	3535 2785 3535 2990
Wire Wire Line
	3455 2865 3670 2865
Wire Wire Line
	1465 7345 1335 7345
Wire Wire Line
	1335 7345 1335 7435
Connection ~ 6515 795 
Wire Wire Line
	6640 795  6515 795 
Wire Wire Line
	6420 1565 6420 1665
Wire Wire Line
	5915 1665 5915 1590
Wire Wire Line
	4065 3065 3995 3065
Wire Wire Line
	4065 2965 3990 2965
Wire Wire Line
	4065 2865 3995 2865
Wire Wire Line
	5815 1665 5815 1555
Wire Wire Line
	6115 1665 6115 1590
Wire Wire Line
	6215 1665 6215 1595
Wire Wire Line
	6015 1665 6015 1590
Wire Wire Line
	1195 5305 1120 5305
Wire Wire Line
	1470 5305 1435 5305
Wire Wire Line
	1470 5535 1325 5535
Wire Wire Line
	7315 1665 7315 1520
Wire Wire Line
	1470 5635 1300 5635
Wire Wire Line
	7215 5865 7215 6035
Wire Wire Line
	1465 5910 1260 5910
Wire Wire Line
	1470 6405 1105 6405
Wire Wire Line
	1470 6305 1100 6305
Wire Wire Line
	1465 6200 1100 6200
Wire Wire Line
	865  6405 790  6405
Wire Wire Line
	1130 6795 1465 6795
Wire Wire Line
	1125 6695 1465 6695
Wire Wire Line
	860  6305 785  6305
Wire Wire Line
	860  6200 790  6200
Connection ~ 2555 2505
Wire Wire Line
	2645 2505 2645 3475
Wire Wire Line
	2645 3475 1595 3475
Connection ~ 2285 2505
Wire Wire Line
	2555 2505 2555 3050
Wire Wire Line
	2555 3050 1590 3050
Wire Wire Line
	3055 2230 3055 2320
Connection ~ 2020 3635
Wire Wire Line
	2020 2850 2020 3635
Connection ~ 1925 3315
Wire Wire Line
	1925 2850 1925 3315
Connection ~ 1840 3210
Wire Wire Line
	1840 2850 1840 3210
Connection ~ 1745 2890
Wire Wire Line
	1745 2850 1745 2890
Connection ~ 1840 2505
Wire Wire Line
	1745 2505 1745 2610
Connection ~ 1925 2505
Wire Wire Line
	1840 2505 1840 2610
Connection ~ 2020 2505
Wire Wire Line
	1925 2505 1925 2610
Connection ~ 2140 2505
Wire Wire Line
	2020 2505 2020 2610
Connection ~ 2225 2505
Wire Wire Line
	3055 2030 3055 2130
Wire Wire Line
	1745 2505 2645 2505
Wire Wire Line
	2225 2505 2225 2425
Wire Wire Line
	1590 3635 2345 3635
Wire Wire Line
	1590 3315 2340 3315
Wire Wire Line
	1585 3210 2330 3210
Wire Wire Line
	1585 2890 2325 2890
Wire Wire Line
	3205 4585 3070 4585
Wire Wire Line
	3205 4475 3070 4475
Wire Wire Line
	3070 4820 3545 4820
Wire Wire Line
	3070 4700 3545 4700
Wire Wire Line
	1190 5020 1145 5020
Wire Wire Line
	1185 4920 1145 4920
Wire Wire Line
	1465 5020 1430 5020
Wire Wire Line
	1465 4920 1425 4920
Wire Wire Line
	1465 7110 1050 7110
Wire Wire Line
	1770 1765 2225 1765
Wire Wire Line
	3070 6820 3130 6820
Wire Wire Line
	3075 6680 3320 6680
Wire Wire Line
	565  4650 1470 4650
Wire Wire Line
	1050 7110 1050 7170
Wire Wire Line
	1050 7410 1050 7495
Connection ~ 3320 6680
Wire Wire Line
	3320 6650 3320 6705
Wire Wire Line
	3130 6820 3130 6260
Wire Wire Line
	1470 5190 1360 5190
Wire Wire Line
	2225 1765 2225 1855
Wire Wire Line
	3320 6945 3320 7125
Wire Wire Line
	3130 5845 3130 6020
Wire Wire Line
	3320 6280 3320 6410
Wire Wire Line
	1125 6565 1125 6695
Wire Wire Line
	525  6565 525  6655
Wire Wire Line
	925  6960 925  7050
Wire Wire Line
	565  4830 565  4920
Wire Wire Line
	705  4995 705  5085
Wire Wire Line
	565  4480 565  4730
Wire Wire Line
	705  4745 705  4895
Wire Wire Line
	2780 1925 2780 2030
Wire Wire Line
	1410 7015 1465 7015
Connection ~ 3650 3765
Wire Wire Line
	3650 3905 3650 3995
Connection ~ 6815 6450
Wire Wire Line
	6815 6590 6815 6680
Connection ~ 10380 3865
Wire Wire Line
	10380 4035 10380 4125
Wire Wire Line
	6640 795  6640 845 
Wire Wire Line
	3780 3695 3780 3665
Wire Wire Line
	3780 3665 4065 3665
Wire Wire Line
	6715 5865 6715 6420
Wire Wire Line
	9765 3565 9885 3565
Wire Wire Line
	6515 735  6515 1665
Wire Wire Line
	6815 5865 6815 6490
Wire Wire Line
	4065 3765 3650 3765
Wire Wire Line
	3650 3700 3650 3805
Wire Wire Line
	6940 6450 6940 6385
Wire Wire Line
	6815 6450 6940 6450
Wire Wire Line
	10380 3800 10380 3935
Wire Wire Line
	9765 3865 10380 3865
Wire Wire Line
	6640 945  6640 1035
Wire Wire Line
	2510 1370 2180 1370
Wire Wire Line
	9765 4165 10140 4165
Connection ~ 10140 4165
Wire Wire Line
	5915 5865 5915 5975
Wire Wire Line
	1580 2520 1700 2520
Wire Wire Line
	1700 2520 1700 2400
Wire Wire Line
	1700 2400 2080 2400
Wire Wire Line
	2080 2400 2080 2210
Wire Wire Line
	1770 1765 1770 2310
Wire Wire Line
	1910 2105 1575 2105
Wire Wire Line
	1770 2310 1580 2310
Wire Wire Line
	1575 2205 1770 2205
Wire Wire Line
	1580 2410 1615 2410
Wire Wire Line
	1615 2410 1615 2350
Wire Wire Line
	1615 2350 1775 2350
Wire Wire Line
	3535 2545 3535 2480
Wire Wire Line
	3130 5845 3220 5845
Wire Wire Line
	3320 6280 3395 6280
Wire Wire Line
	6015 5865 6015 5970
Wire Wire Line
	10120 3480 10120 3615
Connection ~ 1770 2205
Wire Wire Line
	3340 2235 3340 2325
Wire Wire Line
	3340 2030 3340 2135
Connection ~ 565  4650
Connection ~ 3340 2030
Connection ~ 3055 2030
Wire Wire Line
	820  4995 820  5085
Wire Wire Line
	820  4745 820  4895
Wire Wire Line
	705  4745 1470 4745
Connection ~ 1465 4745
Connection ~ 820  4745
Wire Wire Line
	9765 3265 9810 3265
Wire Wire Line
	9765 3365 9810 3365
Wire Wire Line
	7215 1665 7215 1610
Wire Wire Line
	7115 1610 7115 1665
Wire Wire Line
	5420 1435 5420 1525
Wire Wire Line
	5420 1435 5620 1435
Wire Wire Line
	5620 1435 5620 1665
Wire Wire Line
	7415 5865 7415 5970
Wire Wire Line
	9765 3165 9810 3165
Wire Wire Line
	9765 3465 9810 3465
Wire Wire Line
	9765 4365 9810 4365
Wire Wire Line
	7015 5865 7015 5910
Wire Wire Line
	7115 5865 7115 5910
Wire Wire Line
	7015 1665 7015 1610
Wire Wire Line
	6915 1610 6915 1665
Wire Wire Line
	6815 1665 6815 1610
Wire Wire Line
	6715 1610 6715 1665
Wire Wire Line
	10315 3205 10315 3375
Wire Wire Line
	10195 3230 10195 3205
Wire Wire Line
	10195 3205 10315 3205
Wire Wire Line
	10135 3230 10135 3130
Wire Wire Line
	10045 3130 10165 3130
Wire Wire Line
	10265 3130 10435 3130
Connection ~ 10135 3130
Wire Wire Line
	635  6860 635  6950
Wire Wire Line
	820  6610 820  6705
Wire Wire Line
	710  6610 820  6610
Wire Wire Line
	640  6565 640  6610
Wire Wire Line
	695  6860 1130 6860
Wire Wire Line
	740  6860 740  6960
Wire Wire Line
	740  6960 785  6960
Connection ~ 925  6960
Wire Wire Line
	2180 1370 2180 1285
Wire Wire Line
	1130 6860 1130 6795
Connection ~ 740  6860
Wire Wire Line
	885  6960 925  6960
Connection ~ 640  6565
Wire Wire Line
	625  6565 1125 6565
Wire Wire Line
	6515 5865 6515 5910
Wire Wire Line
	6615 5865 6615 5910
Wire Wire Line
	6415 5865 6415 5910
Wire Wire Line
	6915 5865 6915 5910
Wire Wire Line
	4065 4265 3955 4265
Wire Wire Line
	4065 3865 3960 3865
Wire Wire Line
	6095 6460 6115 6460
Connection ~ 6115 6460
Wire Wire Line
	3535 3295 3535 3385
Wire Wire Line
	3535 3090 3535 3195
Wire Wire Line
	7315 5865 7315 5970
Wire Wire Line
	6315 1565 6315 1665
Wire Wire Line
	9765 3065 9810 3065
Wire Wire Line
	9765 2965 9810 2965
Wire Wire Line
	9765 2865 9810 2865
Wire Wire Line
	4065 4165 3955 4165
Wire Wire Line
	4065 3165 3960 3165
Wire Wire Line
	4065 3265 3960 3265
Wire Wire Line
	4065 3365 3960 3365
Wire Wire Line
	4065 3565 3960 3565
Wire Wire Line
	3670 2865 3670 3465
Wire Wire Line
	3670 3465 4065 3465
Wire Wire Line
	3020 2030 3340 2030
Wire Wire Line
	1465 4455 1380 4455
Wire Wire Line
	1380 4545 1470 4545
Wire Wire Line
	1380 4320 1380 4545
Connection ~ 1380 4455
$Comp
L HOLE H3
U 1 1
P 9930 6665
F 0 "H3" H 9930 6625 20  0000 C CNN
F 1 "HOLE" H 9930 6695 20  0000 C CNN
F 2 "" H 9930 6665 60  0000 C CNN
F 3 "" H 9930 6665 60  0000 C CNN
	1    9930 6665
	1    0    0    -1  
$EndComp
$EndSCHEMATC
